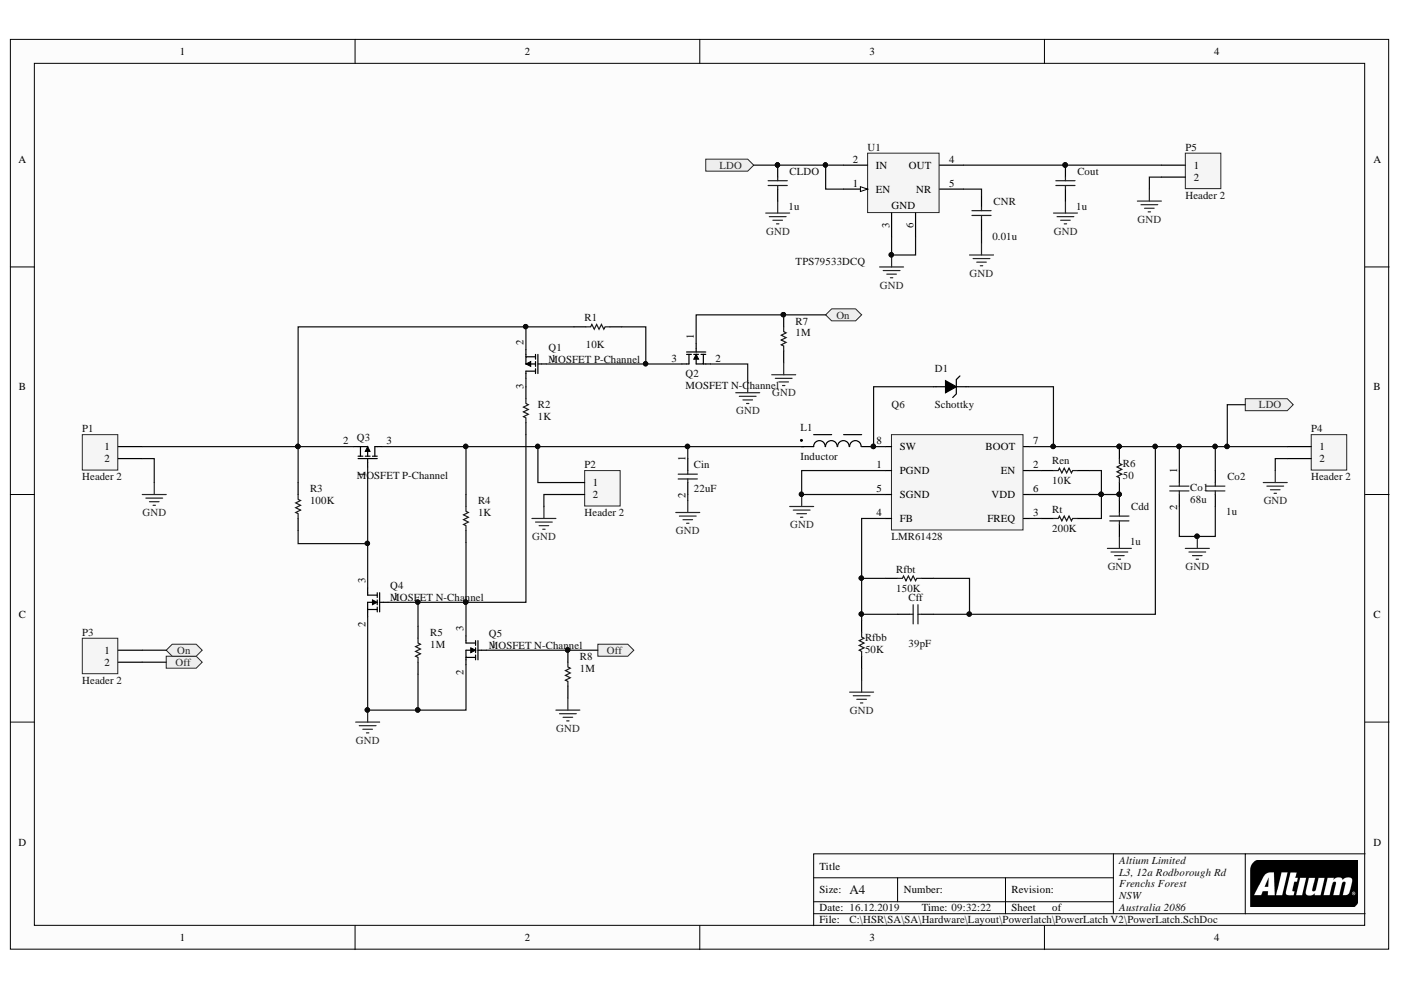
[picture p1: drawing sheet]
# Altium project PowerLatchV2.PrjPcb
1 sheet, 34 parts. Net scope: flat (ports and power ports of the same name join across sheets).
Board file: PowerLatch.PcbDoc

## Sheet PowerLatch.SchDoc
size A4; Organization: Altium Limited; Address1: L3, 12a Rodborough Rd; Address2: Frenchs Forest; Address3: NSW; Address4: Australia 2086

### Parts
Cdd  value 1u  [RESC1608X06N]  (hidden comment: Cap)
Cff  value 39pF  [RESC1608X06N]  (hidden comment: Cap)
Cin  value 22u  [CAPMP7343X31N]  (hidden comment: Cap)
CLDO  value 1u  [RESC1608X06N]  (hidden comment: Cap)
CNR  value 0.01u  [RESC1608X06N]  (hidden comment: Cap)
Co1  value 68u  [CAP2812]  (hidden comment: Cap)
Co2  value 1u  [CAPC0805]  (hidden comment: Cap)
Cout  value 1u  [RESC1608X06N]  (hidden comment: Cap)
D1  Schottky  [DIOM4326X23N]  (value not drawn)
L1  Inductor  [INDP100100X51N]  (value not drawn)
P1  Header 2  [PCBComponent_1]
P2  Header 2  [PCBComponent_1]
P3  Header 2  [PCBComponent_1]
P4  Header 2  [PCBComponent_1]
P5  Header 2  [PCBComponent_1]
Q1  MOSFET P-Channel  [SOT95P245X110-3N]  (value not drawn)
Q2  MOSFET N-Channel  [SOT95P245X110-3N]  (value not drawn)
Q3  MOSFET P-Channel  [SOT95P245X110-3N]  (value not drawn)
Q4  MOSFET N-Channel  [SOT95P245X110-3N]  (value not drawn)
Q5  MOSFET N-Channel  [SOT95P245X110-3N]  (value not drawn)
Q6  LMR61428  [TSOP65P490X110-8N]
R1  value 10K  [RESC1608X06N]  (hidden comment: Res1)
R2  value 1K  [RESC1608X06N]  (hidden comment: Res1)
R3  value 100K  [RESC1608X06N]  (hidden comment: Res1)
R4  value 1K  [RESC1608X06N]  (hidden comment: Res1)
R5  value 1M  [RESC1608X06N]  (hidden comment: Res1)
R6  value 50  [RESC1608X06N]  (hidden comment: Res1)
R7  value 1M  [RESC1608X06N]  (hidden comment: Res1)
R8  value 1M  [RESC1608X06N]  (hidden comment: Res1)
Ren  value 10K  [RESC1608X06N]  (hidden comment: Res1)
Rfbb  value 75K  [RESC1608X06N]  (hidden comment: Res1)
Rfbt  value 130K  [RESC1608X06N]  (hidden comment: Res1)
Rt  value 200K  [RESC1608X06N]  (hidden comment: Res1)
U1  TPS79533DCQ  [DCQ0006A_L]

### Ports
LDO (in), LDO (out), Off (out), On (bidir)

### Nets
GND: Cdd.1 Cin.2 CLDO.1 CNR.1 Co1.2 Co2.1 Cout.1 P1.2 P2.2 P4.2 P5.2 Q2.2(S) Q4.2(S) Q5.2(S) Q6.1(PGND) Q6.5(SGND) R5.1 R7.1 R8.1 Rfbb.2 U1.3(GND) U1.6(GND)
NetCdd_2: Cdd.2 Q6.6(VDD) R6.2 Ren.2 Rt.2
NetCff_1: Cff.1 CLDO.2 Co1.1 Co2.2 D1.2(K) P4.1 Q6.7(BOOT) R6.1 Rfbt.2 U1.1(EN) U1.2(IN) ; port LDO
NetCff_2: Cff.2 Q6.4(FB) Rfbb.1 Rfbt.1
NetCin_1: Cin.1 L1.1 P2.1 Q3.3(D) R4.2
NetCNR_2: CNR.2 U1.5(NR)
NetCout_2: Cout.2 P5.1 U1.4(OUT)
NetD1_1: D1.1(A) L1.2 Q6.8(SW)
NetP1_1: P1.1 Q1.2(S) Q3.2(S) R1.2 R3.2
NetP3_1: P3.1 Q2.1(G) R7.2 ; port On
NetP3_2: P3.2 Q5.1(G) R8.2 ; port Off
NetQ1_1: Q1.1(G) Q2.3(D) R1.1
NetQ1_3: Q1.3(D) R2.2
NetQ3_1: Q3.1(G) Q4.3(D) R3.1
NetQ4_1: Q4.1(G) Q5.3(D) R2.1 R4.1 R5.2
NetQ6_2: Q6.2(EN) Ren.1
NetQ6_3: Q6.3(FREQ) Rt.1
